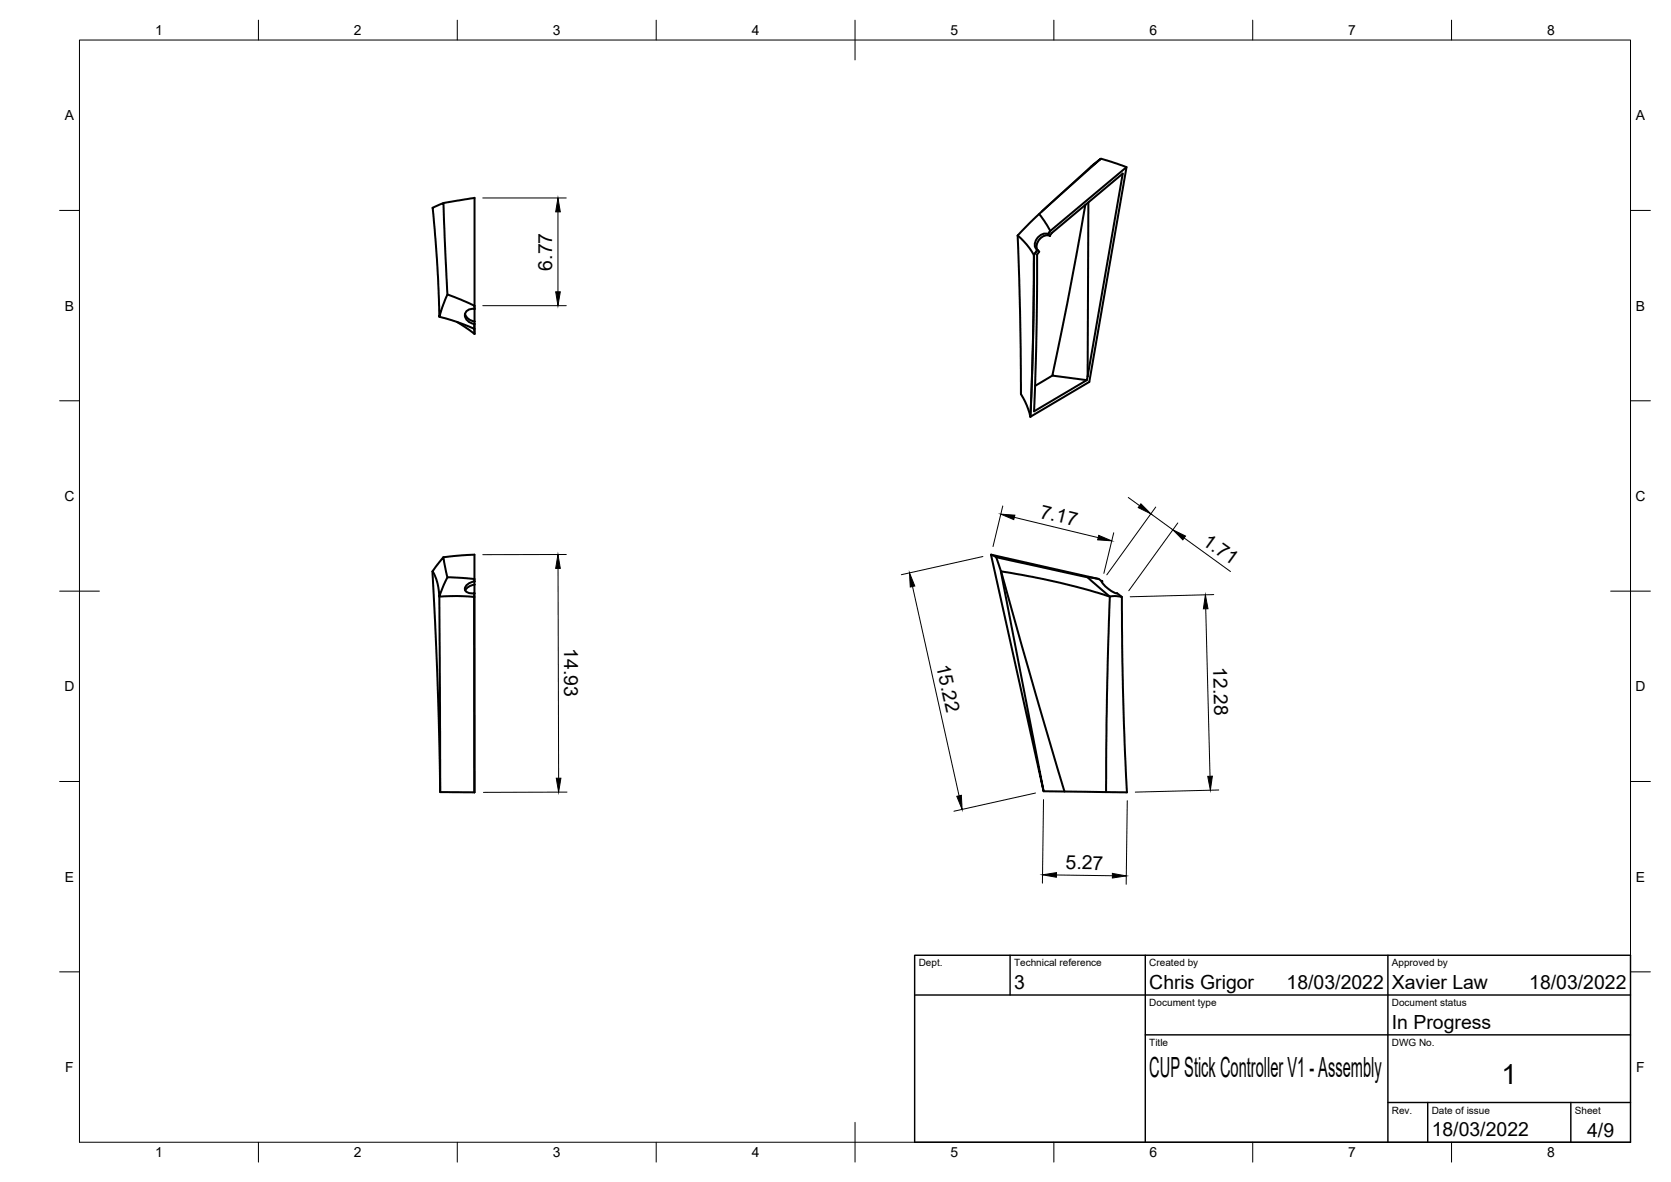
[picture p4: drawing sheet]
<svg xmlns="http://www.w3.org/2000/svg" width="420mm" height="297mm" viewBox="0 0 420 297" stroke-linecap="round" stroke-linejoin="round" font-family="sans-serif">
<!-- layer: Visible -->
<g fill="none" stroke="#000" stroke-width=".51">
<path d="M276.8 39.9l6.5 2.1-9.4 54-14.8 8.7-.9-2.8-1.5-2.9-.2-21.1-.6-18.7M108.8 52.2l2.7-1.2 1 23-2 5.6-.6-14.3-1.1-13.1M111.5 51l7.8-1.3v31.7M255.9 59.2l2.2 2.2 1.8 2.7-.2 21.1-.6 19.5 .6-18.2 .3-22.4M261.3 53.8l1.3 1.7 1.5 2.5-.6 .9M261.9 53.2l12.5-11.4 2.4-1.9-4.9 4.3a262.9 262.9 0 0 0-16 15M263.5 58.8h.1M263.5 58.8a2.69 2.69 0 0 0-3 3.7l.3 .3M264 59.3l.4-.7 17.9-15-8.8 51M264 59.3h.1M264 59.3a2.72 2.72 0 0 0-3.2 3.5M272.9 51.5l-4.5 24.7-3.8 18.2 8.7 1.1 .2-.9"/>
<path d="M273.7 50.9l-.2 43.7M283.3 42l-19.2 16-.6 .9 .5 .4M110.5 79.6a29.3 29.3 0 0 1 8.8 3.1v1.2M112.5 74l6.8 2.8v.8M116.9 78.9a2.69 2.69 0 0 0 2.4 1.9M119.3 77.6a1.79 1.79 0 0 0-2.3 1.1 1.79 1.79 0 0 0 1.1 2.3l1.2 .4M119.3 77.6h.1M260.8 62.8l-.9 1.3 1-1.3M260.8 62.8h.1M260.9 62.8l.4 .4-.5 .8-.2 20.2-.6 19.2 13.3-7.9M114.9 80.9l4.4 3M119.3 81.4v1.2v-1.2"/>
<path d="M119.3 81.4h.1M119.3 82.6v1.3M119.3 80.8h.1M264.6 94.4l-4.3 2.6M249.2 139.4l27.1 6.1M108.7 143.6a1225.8 1225.8 0 0 1 2 55.3M108.8 143.6l2.7-3.6 .8 4.1a1.89 1.89 0 0 1-.3 1.9l-1.5 3.9-.6-3.7-1.1-2.6M110.5 149.9l4.5-.1 4.2 .2 .1 49.1h-8.6zM111.5 140l7.8-.6v9.7M112.5 145.1l6.8 .4v.6M119.3 149.1v.9zM119.3 150v49.1"/>
<path d="M119.3 146.9l-1.5 .5-.8 1M119.3 146.9h.1M119.3 146.1a2.59 2.59 0 0 0-2.4 1.9 1.77 1.77 0 0 0 2.4 1.1M119.3 146.1h.1M250.5 140l1.2 3.6 7.8 1.4 7 1.4 7.6 2 5 1.5M251.7 143.6l10.7 55.2-13.2-59.4 1.3 .6 23 5.1 5.6 4.8M251.7 143.6l8.8 31.1 7.2 24.2M273.5 145.1l2.8 .4 .8 .6a6.1 6.1 0 0 0 3.8 3l1.2 .9M279.1 149.9l1.3-.1 1.7 .2 .2 22.6 1.1 26.5-21-.3M279.1 149.9l-.8 24.7-.2 24.5"/>
</g>
<circle cx="277.1" cy="146.1" r=".24" fill="#000" stroke="#000" stroke-width=".25"/>
<!-- layer: Border -->
<g fill="none" stroke="#000" stroke-width=".25">
<path d="M20 10.1h390v276.9h-390zM65 5.1v5M115 5.1v5M165 5.1v5M215 5.1v10M265 5.1v5M315 5.1v5M365 5.1v5M15 52.9h5M410 52.9h5M15 100.7h5M410 100.7h5"/>
<path d="M15 148.6h10M405 148.6h10M15 196.4h5M410 196.4h5M15 244.2h5M410 244.2h5M65 287v5M115 287v5M165 287v5M215 282.1v9.9M265 287v5M315 287v5"/>
<path d="M365 287v5"/>
</g>
<!-- layer: TitleBlock -->
<path d="M230 240.1h180v46.9h-180zM230 250h180M254 240.1v9.9M288 240.1v46.9M349 240.1v46.9M288 260.1h122M349 277.1h61M359 277.1v9.9M395 277.1v9.9" fill="none" stroke="#000" stroke-width=".36"/>
<!-- layer: Dimensions -->
<g fill="none" stroke="#000" stroke-width=".25">
<path d="M121.4 49.7h21M140.3 53.2v20.1M121.4 76.8h21M142.4 139.3l-21 .1M247.1 139.9l-20.5 4.5M252.1 127.2l-2.4 10.2M255.1 130l21 5.1M280 133.9l-2.4 10.2M283.7 125l2.8 2.1M289.4 129.1l5.5 4M290.6 127.4l-12.3 17M296.1 131.4l-12.3 17"/>
<path d="M297.8 135.2l11.6 8.4M140.3 142.8l.2 52.8M229.4 147.4l11.8 52.6M303.2 153l1 42.1M305.2 149.4l-21 .6M142.6 199.1h-21M260.4 199.3l-20.5 4.6M306.5 198.5l-21 .6M262.4 200.9l-.3 21M265.6 219.9l14.1 .2M283.4 201.2l-.2 21"/>
</g>
<g fill="#000" stroke="#000" stroke-width=".25">
<path d="M140.3 49.7l.6 3.5h-1.2zM139.7 73.3h1.2l-.6 3.5zM251.7 129.2l3.5 .3-.3 1.1zM276.3 134.5l3.2 1.4-3.5-.2zM286.9 126.6l2.5 2.5-3.2-1.5zM294.9 133.1l3.2 1.6-.7 1zM140.3 139.3l.6 3.5h-1.2zM228.7 144l1.3 3.3-1.1 .2zM303.1 149.5l.6 3.5h-1.1zM139.9 195.6h1.1l-.5 3.5zM240.6 200.1l1.1-.2 .2 3.5zM303.7 195.1h1.1l-.5 3.5z"/>
<path d="M262.1 219.8l3.5-.5v1.2zM279.7 219.5l3.5 .6-3.5 .5z"/>
</g>
<g font-size="7">
<text x="289" y="270.6">CUP Stick Controller V1 - Assembly</text>
<text x="377.5" y="272.3">1</text>
</g>
<g font-size="4.9">
<text x="138.8" y="68" transform="rotate(-90 138.8 68)">6.77</text>
<text x="261.3" y="130.1" transform="rotate(14 261.3 130.1)">7.17</text>
<text x="302.1" y="136.6" transform="rotate(36 302.1 136.6)">1.71</text>
<text x="141.8" y="162.9" transform="rotate(90 141.8 162.9)">14.93</text>
<text x="235.4" y="167.3" transform="rotate(77 235.4 167.3)">15.22</text>
<text x="305" y="167.7" transform="rotate(89 305 167.7)">12.28</text>
<text x="267.9" y="218.4" transform="rotate(1 267.9 218.4)">5.27</text>
<text x="255" y="248.5">3</text>
<text x="289" y="248.5">Chris Grigor</text>
<text x="323.5" y="248.5">18/03/2022</text>
<text x="350" y="248.5">Xavier Law</text>
<text x="384.5" y="248.5">18/03/2022</text>
<text x="350" y="258.6">In Progress</text>
<text x="360" y="285.5">18/03/2022</text>
<text x="399.1" y="285.7">4/9</text>
</g>
<g font-size="3.5">
<text x="39" y="8.8">1</text>
<text x="89" y="8.8">2</text>
<text x="139" y="8.8">3</text>
<text x="189" y="8.8">4</text>
<text x="239" y="8.8">5</text>
<text x="289" y="8.8">6</text>
<text x="339" y="8.8">7</text>
<text x="389" y="8.8">8</text>
<text x="16.3" y="30.2">A</text>
<text x="411.3" y="30.2">A</text>
<text x="16.3" y="78">B</text>
<text x="411.3" y="78">B</text>
<text x="16.2" y="125.9">C</text>
<text x="411.2" y="125.9">C</text>
<text x="16.2" y="173.7">D</text>
<text x="411.2" y="173.7">D</text>
<text x="16.3" y="221.6">E</text>
<text x="411.3" y="221.6">E</text>
<text x="16.4" y="269.4">F</text>
<text x="411.4" y="269.4">F</text>
<text x="39" y="290.8">1</text>
<text x="89" y="290.8">2</text>
<text x="139" y="290.8">3</text>
<text x="189" y="290.8">4</text>
<text x="239" y="290.8">5</text>
<text x="289" y="290.8">6</text>
<text x="339" y="290.8">7</text>
<text x="389" y="290.8">8</text>
</g>
<g font-size="2.5">
<text x="231" y="242.9">Dept.</text>
<text x="255" y="242.9">Technical reference</text>
<text x="289" y="242.9">Created by</text>
<text x="350" y="242.9">Approved by</text>
<text x="289" y="252.8">Document type</text>
<text x="350" y="252.8">Document status</text>
<text x="289" y="262.9">Title</text>
<text x="350" y="262.9">DWG No.</text>
<text x="350" y="279.9">Rev.</text>
<text x="360" y="279.9">Date of issue</text>
<text x="396" y="279.9">Sheet</text>
</g>
</svg>
